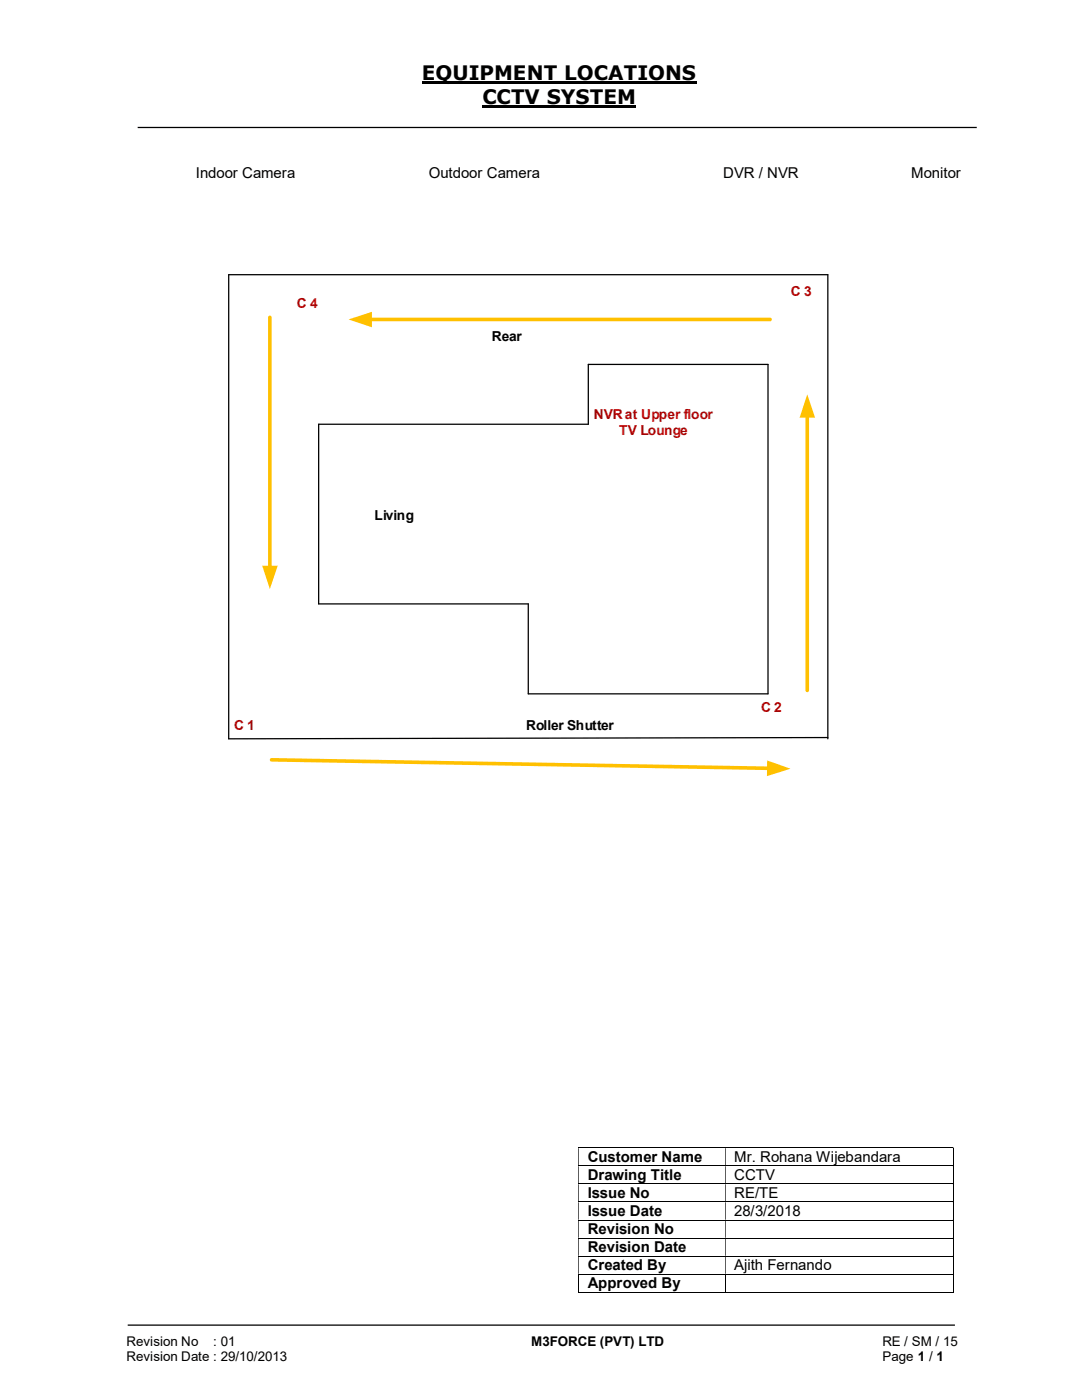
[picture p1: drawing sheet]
<svg xmlns="http://www.w3.org/2000/svg" width="216mm" height="279mm" viewBox="0 0 216 279" stroke-linecap="round" stroke-linejoin="round" font-family="sans-serif">
<path d="M84.2 16.4h54.8M96.3 21.3h30.7" fill="none" stroke="#000" stroke-width=".42"/>
<path d="M27.5 25.4h167.4M25.5 264.5h165" fill="none" stroke="#000" stroke-width=".25"/>
<g fill="none" stroke="#000" stroke-width=".2">
<path d="M115.4 229.1h74.7M115.4 232.7h74.7M115.4 236.3h74.7M115.4 239.9h74.7M190.2 229.2v3.4M190.2 232.7v3.5M190.2 236.3v3.5M190.2 239.9v3.5M115.4 243.5h74.7M115.4 247.1h74.7M115.4 250.7h74.7M115.4 254.3h74.7"/>
<path d="M115.4 257.9h29.3M115.5 254.4v3.6M144.8 254.4v3.6M144.8 257.9h45.3M190.2 243.6v3.4M190.2 247.1v3.5M190.2 250.8v3.4M190.2 254.4v3.6"/>
</g>
<g fill="#000">
<path d="M190.1 229h.2v.2h-.2zM115.4 229.2h.1v3.4h-.1zM144.7 229.2h.1v3.4h-.1z" fill-rule="evenodd"/>
<path d="M190.1 232.6h.2v.1h-.2zM115.4 232.7h.1v3.5h-.1zM144.7 232.7h.1v3.5h-.1z" fill-rule="evenodd"/>
<path d="M190.1 236.2h.2v.1h-.2zM115.4 236.3h.1v3.5h-.1zM144.7 236.3h.1v3.5h-.1z" fill-rule="evenodd"/>
<path d="M190.1 239.8h.2v.1h-.2zM115.4 239.9h.1v3.5h-.1zM144.7 239.9h.1v3.5h-.1z" fill-rule="evenodd"/>
<path d="M190.1 243.4h.2v.2h-.2zM115.4 243.6h.1v3.4h-.1zM144.7 243.6h.1v3.4h-.1z" fill-rule="evenodd"/>
<path d="M190.1 247h.2v.1h-.2zM115.4 247.1h.1v3.5h-.1zM144.7 247.1h.1v3.5h-.1z" fill-rule="evenodd"/>
<path d="M190.1 250.6h.2v.2h-.2zM115.4 250.8h.1v3.4h-.1zM144.7 250.8h.1v3.4h-.1z" fill-rule="evenodd"/>
</g>
<path d="M190.1 254.2h.2v.2h-.2zM190.1 257.9h.2v.1h-.2z" fill="#000"/>
<path d="M53.8 63.3v50" fill="none" stroke="#ffc000" stroke-width=".72"/>
<path d="M52.3 112.9h3.1l-1.6 4.7z" fill="#ffc000"/>
<path d="M63.6 84.7h53.8v-12h35.8v65.8h-47.8v-18h-41.8zM165.2 147.2l-119.6 .2v-92.6h119.6v92.6" fill="none" stroke="#000" stroke-width=".25"/>
<path d="M73.8 63.8h79.9" fill="none" stroke="#ffc000" stroke-width=".72"/>
<path d="M69.6 63.8l4.6-1.6v3.1z" fill="#ffc000"/>
<path d="M161.1 83v54.8" fill="none" stroke="#ffc000" stroke-width=".72"/>
<path d="M161.1 78.7l1.5 4.7h-3z" fill="#ffc000"/>
<path d="M54.2 151.6l99.3 1.7" fill="none" stroke="#ffc000" stroke-width=".72"/>
<path d="M153.1 151.8l4.6 1.6-4.7 1.5z" fill="#ffc000"/>
<g font-size="4">
<text x="84.2" y="16">EQUIPMENT LOCATIONS</text>
<text x="96.3" y="20.8">CCTV SYSTEM</text>
</g>
<g font-size="3">
<text x="39.1" y="35.5">Indoor Camera</text>
<text x="85.6" y="35.5">Outdoor Camera</text>
<text x="144.3" y="35.5">DVR / NVR</text>
<text x="181.8" y="35.5">Monitor</text>
<text x="117.3" y="231.9">Customer Name</text>
<text x="146.5" y="231.9">Mr. Rohana Wijebandara</text>
<text x="117.3" y="235.5">Drawing Title</text>
<text x="117.3" y="239.1">Issue No</text>
<text x="146.5" y="235.5">CCTV</text>
<text x="146.5" y="239.1">RE/TE</text>
<text x="117.3" y="242.7">Issue Date</text>
<text x="146.5" y="242.7">28/3/2018</text>
<text x="117.3" y="246.3">Revision No</text>
<text x="117.3" y="249.9">Revision Date</text>
<text x="117.3" y="253.5">Created By</text>
<text x="117.3" y="257.1">Approved By</text>
<text x="146.5" y="253.5">Ajith Fernando</text>
</g>
<g font-size="2.7" fill="#c00000">
<text x="157.8" y="59.1">C 3</text>
<text x="59.2" y="61.4">C 4</text>
<text x="118.5" y="83.7">NVR at Upper floor</text>
<text x="123.5" y="86.9">TV Lounge</text>
<text x="151.8" y="142">C 2</text>
<text x="46.7" y="145.7">C 1</text>
</g>
<g font-size="2.7">
<text x="98.1" y="68">Rear</text>
<text x="74.8" y="103.8">Living</text>
<text x="105" y="145.7">Roller Shutter</text>
<text x="25.2" y="268.7">Revision No</text>
<text x="42.6" y="268.7">: 01</text>
<text x="106" y="268.7">M3FORCE (PVT) LTD</text>
<text x="176.1" y="268.7">RE / SM / 15</text>
<text x="25.2" y="271.7">Revision Date : 29/10/2013</text>
<text x="176.1" y="271.7">Page 1 / 1</text>
</g>
</svg>
